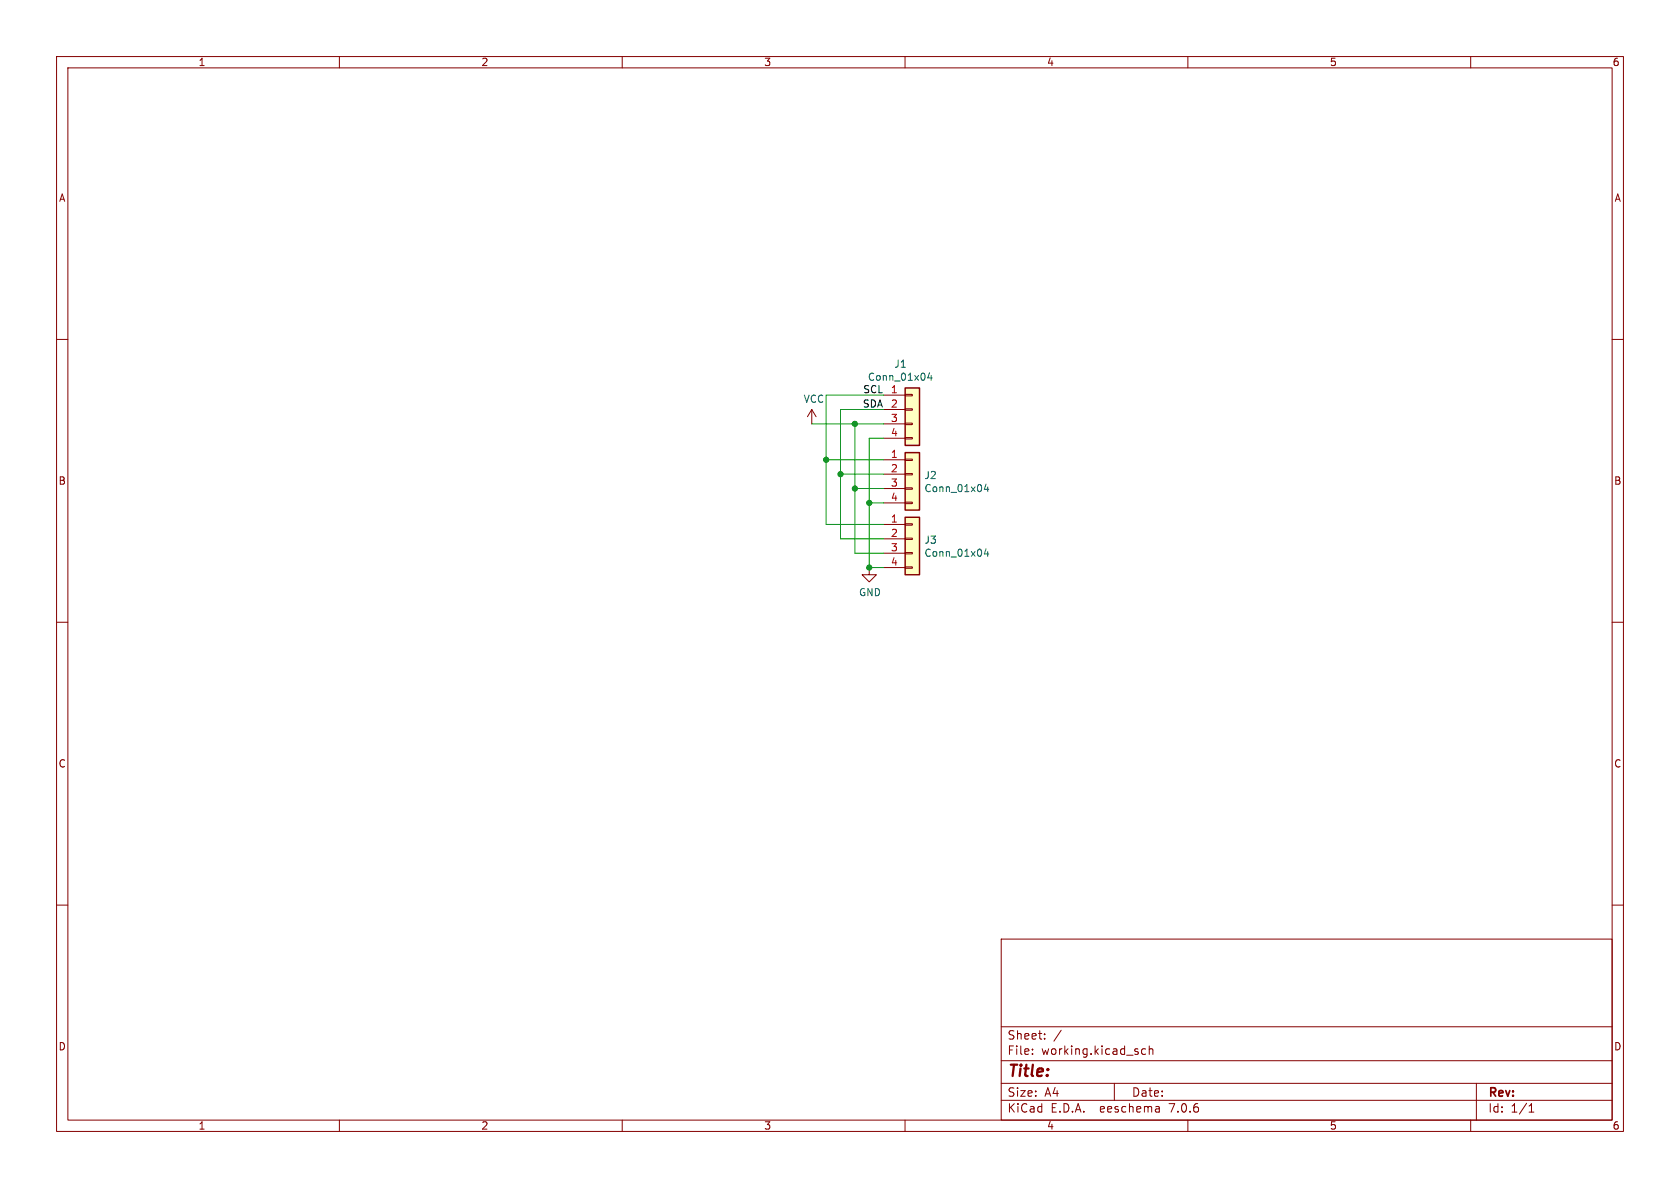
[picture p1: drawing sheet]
<svg xmlns="http://www.w3.org/2000/svg" width="297mm" height="210mm" viewBox="0 0 297 210" stroke-linecap="round" stroke-linejoin="round" font-family="sans-serif">
<g fill="none" stroke="#840000" stroke-width=".18">
<path d="M10 10h277v190h-277zM12 12h273v186h-273zM60 10v2M110 10v2M160 10v2M210 10v2M260 10v2M10 60h2M285 60h2M143.5 72.4l-.8 1.3M143.5 72.4v2.5M143.5 72.4l.8 1.3"/>
<path d="M156.2 69.9h3.8M156.2 72.4h3.8M156.2 74.9h3.8M156.2 77.5h3.8M160 77.3h1.3v.3h-1.3zM160 74.8h1.3v.3h-1.3zM160 72.3h1.3v.2h-1.3zM160 69.7h1.3v.3h-1.3zM156.2 92.7h3.8M156.2 95.3h3.8M156.2 97.8h3.8M156.2 81.3h3.8"/>
<path d="M156.2 83.8h3.8M156.2 86.4h3.8M156.2 88.9h3.8M160 97.7h1.3v.2h-1.3zM160 95.1h1.3v.3h-1.3zM160 92.6h1.3v.2h-1.3zM160 88.8h1.3v.2h-1.3zM160 86.2h1.3v.3h-1.3zM160 83.7h1.3v.2h-1.3zM160 81.2h1.3v.2h-1.3zM10 110h2M153.7 100.3v1.3h1.2l-1.2 1.3-1.3-1.3h1.3"/>
<path d="M156.2 100.3h3.8M160 100.2h1.3v.3h-1.3zM285 110h2M10 160h2M285 160h2M177 166h108v32h-108zM60 198v2M110 198v2M160 198v2M177 194.5h108M177 191.5h108M177 187.5h108"/>
<path d="M177 181.5h108M182.5 186.3v.1M182.5 185.5v.1M184.7 183.6v.1M184.7 182.8v.1M187.6 182.1l-1.3 2M197 191.5v3M202.5 185.5l-.4-.1-.3 .3v.4l.2 .2h.5M203.2 185.5l.2-.1 .3 .1 .1 .9M203.2 184.9v1.5M204.9 195.7l.1 .9M205 196.5l-.2 .1"/>
<path d="M205 196h-.2M210 198v2M260 198v2M261 191.5v6.5M270.3 196.6h.9M270.3 195.5l.4-.4v1.5"/>
</g>
<g fill="#ffffc2" stroke="#ffffc2" stroke-width=".18">
<path d="M160 91.4h2.6v10.2h-2.6z"/>
<path d="M160 80h2.6v10.2h-2.6z"/>
<path d="M160 68.6h2.6v10.1h-2.6z"/>
</g>
<path d="M160 68.6h2.6v10.1h-2.6zM160 91.4h2.6v10.2h-2.6zM160 80h2.6v10.2h-2.6z" fill="none" stroke="#840000" stroke-width=".25"/>
<path d="M164.3 65.9l-.3 .9h.8M164.6 66.4v.8M174.3 97l-.3 .9h.8M174.3 85.6l-.3 .9h.8M174.6 86.1v.8M174.6 97.5v.8" fill="none" stroke="#006464" stroke-width=".18"/>
<path d="M143.5 74.9h12.7M151.1 74.9v22.9h5.1M156.2 77.5h-2.5v22.8h2.5M156.2 72.4h-7.6v22.9h7.6M156.2 69.9h-10.2v22.8h10.2M146 81.3h10.2M148.6 83.8h7.6M151.1 86.4h5.1M153.7 88.9h2.5" fill="none" stroke="#009600" stroke-width=".18"/>
<g fill="#009600" stroke="#009600" stroke-width=".18">
<circle cx="153.7" cy="100.3" r=".46"/>
<circle cx="148.6" cy="83.8" r=".46"/>
<circle cx="151.1" cy="86.4" r=".46"/>
<circle cx="146" cy="81.3" r=".46"/>
<circle cx="151.1" cy="74.9" r=".46"/>
<circle cx="153.7" cy="88.9" r=".46"/>
</g>
<text font-size="2.8" fill="#840000" x="178" y="190.9">Title:</text>
<g font-size="2.1" fill="#840000">
<text x="178" y="184">Sheet:</text>
<text x="178" y="186.7">File:</text>
<text x="184.1" y="186.7">working.kicad_sch</text>
<text x="178" y="196.9">KiCad</text>
<text x="178" y="194.1">Size:</text>
<text x="184.7" y="194.1">A4</text>
<text x="185.7" y="196.9">E.D.A.</text>
<text x="194.6" y="196.9">eeschema</text>
<text x="200" y="194.1">Date:</text>
<text x="207" y="196.9">7.0.6</text>
<text x="263" y="194.3">Rev:</text>
<text x="263" y="196.9">Id:</text>
<text x="267.1" y="196.9">1/1</text>
</g>
<g font-size="1.8" fill="#840000">
<text x="35" y="11.9">1</text>
<text x="85" y="11.9">2</text>
<text x="135" y="11.9">3</text>
<text x="185" y="11.9">4</text>
<text x="235" y="11.9">5</text>
<text x="285" y="11.9">6</text>
<text x="10.3" y="35.9">A</text>
<text x="285.3" y="35.9">A</text>
<text x="10.3" y="85.9">B</text>
<text x="285.3" y="85.9">B</text>
<text x="10.3" y="135.9">C</text>
<text x="285.3" y="135.9">C</text>
<text x="10.3" y="185.9">D</text>
<text x="285.3" y="185.9">D</text>
<text x="35" y="199.9">1</text>
<text x="85" y="199.9">2</text>
<text x="135" y="199.9">3</text>
<text x="185" y="199.9">4</text>
<text x="235" y="199.9">5</text>
<text x="285" y="199.9">6</text>
</g>
<g font-size="1.8" fill="#006464">
<text x="158" y="65.2">J1</text>
<text x="142" y="71.4">VCC</text>
<text x="153.3" y="67.5">Conn_01x04</text>
<text x="163.3" y="84.9">J2</text>
<text x="163.3" y="87.2">Conn_01x04</text>
<text x="163.3" y="96.3">J3</text>
<text x="163.3" y="98.6">Conn_01x04</text>
<text x="151.8" y="105.6">GND</text>
</g>
<g font-size="1.8" fill="#0f0f0f">
<text x="152.5" y="69.6">SCL</text>
<text x="152.4" y="72.1">SDA</text>
</g>
<g font-size="1.8" fill="#a90000">
<text x="157.4" y="69.6">1</text>
<text x="157.4" y="72.1">2</text>
<text x="157.4" y="74.7">3</text>
<text x="157.4" y="77.2">4</text>
<text x="157.4" y="81">1</text>
<text x="157.4" y="83.6">2</text>
<text x="157.4" y="86.1">3</text>
<text x="157.4" y="88.6">4</text>
<text x="157.4" y="92.5">1</text>
<text x="157.4" y="95">2</text>
<text x="157.4" y="97.5">3</text>
<text x="157.4" y="100.1">4</text>
</g>
</svg>
